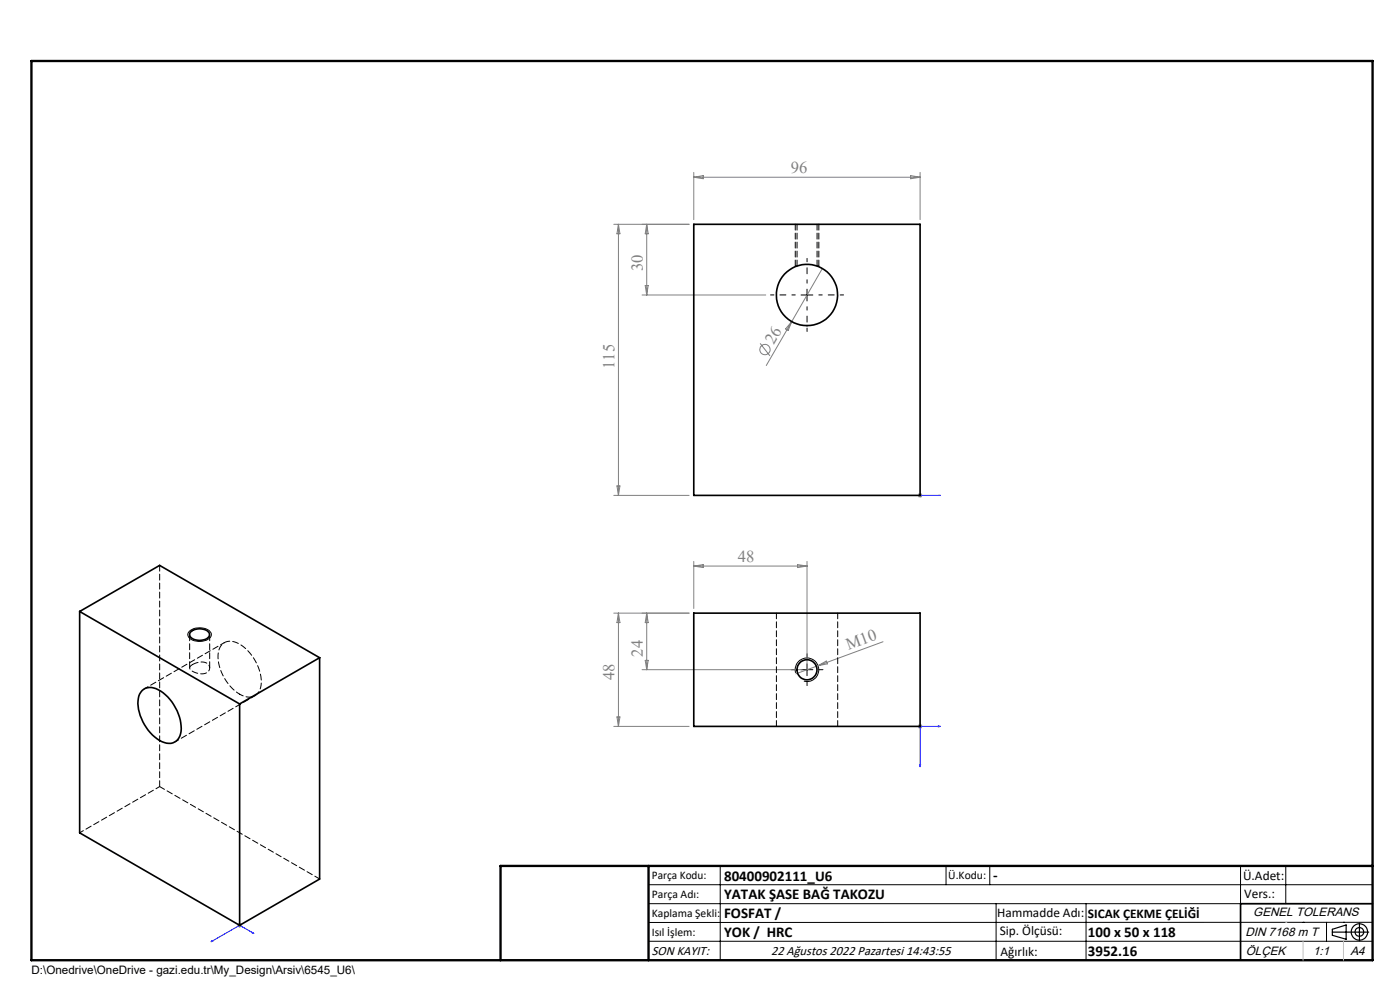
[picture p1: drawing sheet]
<svg xmlns="http://www.w3.org/2000/svg" width="297mm" height="210mm" viewBox="0 0 297 210" stroke-linecap="round" stroke-linejoin="round" font-family="sans-serif">
<g fill="none" stroke="#808080" stroke-width=".21">
<path d="M147.2 36.6v10M147.2 37.6h48M147.2 37.6l2-.4v.7zM193.2 37.2l2 .4-2 .3zM195.2 36.6v10M130.2 47.6h16M131.2 47.6v57.5M131.2 47.6l.3 2h-.6zM137.2 47.6v15M137.2 47.6l.3 2h-.6zM174.4 57l-6.4 11.2M136.2 62.6h26.3"/>
<path d="M136.9 60.6h.6l-.3 2zM161.3 72.8l2 2.7M168 68.2l-5.4 9.3M168 68.2l-.8 1.9-.5-.3zM130.2 105.1h16M130.9 103.1h.6l-.3 2zM147.2 119.1v10M169.2 119.8l2 .3-2 .3zM171.2 119.1v22M194.7 105.1h1M194.8 104.7l.7 .7M195.2 104.6v1"/>
<path d="M195.5 104.7l-.7 .7M130.2 130.1h16M131.2 130.1v24M131.2 130.1l.3 2h-.6zM137.2 130.1l.3 2h-.6zM137.2 130.1v12M147.2 120.1l2-.3v.6zM147.2 120.1h24M187.3 136.1l-18.5 6.8M130.2 154.1h16M130.9 152.1h.6l-.3 2zM136.2 142.1h34"/>
<path d="M136.9 140.1h.6l-.3 2zM173.5 141.2l1.8-1 .2 .6zM194.7 154.1h1M194.8 153.7l.7 .7M195.2 153.6v1M195.5 153.7l-.7 .7M50.3 196.3h1M50.5 195.9l.7 .7M50.8 195.7v1.1M51.2 195.9l-.7 .7"/>
<circle cx="162.3" cy="74.1" r="1.1"/>
</g>
<g fill="none" stroke="#000" stroke-width=".21">
<path d="M169.9 62.6h2.5M171.2 61.3v2.5M40.2 133.9a3.4 3.4 0 0 1 4.5 .3 1.35 1.35 0 0 1-1.3 1.7 2.92 2.92 0 0 1-3.5-1 .86 .86 0 0 1 .3-1zM168.8 142.7a2.51 2.51 0 0 1 2.2-3.1 2.51 2.51 0 0 1 2.7 2.7 2.51 2.51 0 0 1-3.2 2.2M169.9 142.1h2.5M171.2 140.8v2.5M137.6 187.7h153.6M137.6 191.7h153.6M137.6 199.7h153.6M152.8 183.7v20M200.7 183.7v4M210 183.7v4"/>
<path d="M211.3 191.7v12M230.4 191.7v12M263.2 183.7v20M272.8 183.7v8M276.4 195.6h.1M281.4 195.6v4.1M285 195.6h.1M291.2 195.6l-153.6 .1"/>
</g>
<path d="M168.9 56.4h-.2M173.7 56.4h-.4" fill="none" stroke="#000" stroke-width=".21" stroke-dasharray="1.3 .6" stroke-linecap="butt"/>
<g fill="none" stroke="#000" stroke-width=".25">
<path d="M282.6 197.7h7.8M282.6 197.1l3-.9v3l-3-.8zM288.4 195.8v3.8M106.2 203.7h185"/>
<circle cx="288.4" cy="197.7" r="1.74"/>
<circle cx="288.4" cy="197.7" r=".93"/>
</g>
<path d="M195.1 105.1h.2zM195.2 105.1h.1M195.2 105.1h4.3M199.5 105.1h-.4h.4M199.1 154l.4 .1-.4 .1zM199.5 154.1h-4.3v8.6M195.1 162.2h.2l-.1 .5zM45 199.6h.1l-.3 .2zM53.5 197.9l.1-.1 .3 .2zM53.9 198l-3.1-1.7-6 3.5" fill="none" stroke="#00f" stroke-width=".21"/>
<path d="M171.2 139.6v-.9M168.7 142.1h-.9M171.2 144.6v.8M173.7 142.1h.9" fill="none" stroke="#000" stroke-width=".21" stroke-dasharray="15.2 1.3 1.3 1.3"/>
<path d="M168.7 47.6v8.8M169.1 56.4h-.2M173.7 56.4v-8.8M173.7 56.4h.1" fill="none" stroke="#000" stroke-width=".21" stroke-dasharray="1.3 .6"/>
<path d="M168.7 62.6h-5.2M171.2 60.1v-5.3M171.2 65.1v5.2M173.7 62.6h5.3" fill="none" stroke="#000" stroke-width=".21" stroke-dasharray="15.2 1.3 1.3 1.3" stroke-dashoffset="14.5"/>
<path d="M291.2 191.7h-28v12" fill="none" stroke="#000" stroke-width=".35"/>
<path d="M6.7 12.9h284.5v190.8h-284.5zM137.6 183.7v20M291.2 183.7h-185v20" fill="none" stroke="#000" stroke-width=".5"/>
<path d="M276.4 199.7v4M285 199.7v4" fill="none" stroke="#c0c0c0" stroke-width=".21"/>
<path d="M272.8 195.6h.1" fill="none" stroke="#c0c0c0" stroke-width=".25"/>
<g fill="#00f">
<path d="M199.1 105.1h.4zM195.1 105.1h.2z"/>
<path d="M53.5 197.9l.4 .1-.3-.2zM45 199.6l-.2 .2 .3-.2z"/>
<path d="M199.1 154v.2l.4-.1zM195.1 162.2l.1 .5 .1-.5z"/>
</g>
<g fill="none" stroke="#000" stroke-width=".35">
<path d="M147.2 47.6h48v57.5h-48zM16.9 129.7v47l33.9 19.6M16.9 129.7l33.9 19.6M16.9 129.7l17-9.8 33.9 19.6M40.4 134.2a2.78 2.78 0 0 1 4 .2 1.45 1.45 0 0 1-1.6 1.4 2.4 2.4 0 0 1-2.5-.9zM67.8 139.5l-17 9.8M67.8 139.5v47l-17 9.8M147.2 130.1h48v24h-48zM30.2 146.5a3.1 3.1 0 0 1 3.9 .1 9.7 9.7 0 0 1 4.2 9 2.6 2.6 0 0 1-3.9 1.7 9.7 9.7 0 0 1-5-9.2l.2-.9zM50.8 149.3v47"/>
<circle cx="171.2" cy="62.6" r="6.5"/>
<circle cx="171.2" cy="142.1" r="2.13"/>
</g>
<path d="M169.1 47.6v8.8M173.3 56.4v-8.8M33.9 119.9v47M40.2 134.6v7.1M40.9 141a.77 .77 0 0 0-.7 .8 .77 .77 0 0 0 .8 .7 2.51 2.51 0 0 0 3.4-.4 1.39 1.39 0 0 0-1.8-1.7l-1.7 .6M44.5 141.7v-7.1" fill="none" stroke="#000" stroke-width=".21" stroke-dasharray="1.3 .6"/>
<path d="M164.7 130.1v24M177.7 154.1v-24M33.9 166.9l33.9 19.5" fill="none" stroke="#000" stroke-width=".21" stroke-dasharray="1.3 .6" stroke-dashoffset=".1"/>
<path d="M47.6 136.3l-17 9.8M37.1 157.4l17-9.8M50.8 147.3a2.74 2.74 0 0 0 4.3-1 8.5 8.5 0 0 0-2.1-7.8 5.5 5.5 0 0 0-4.8-2.4 2.93 2.93 0 0 0-2 3.3 10.2 10.2 0 0 0 4.6 7.9M33.9 166.9l-17 9.7" fill="none" stroke="#000" stroke-width=".21" stroke-dasharray="1.3 .6" stroke-dashoffset=".4"/>
<g font-size="3.5" fill="#808080">
<text x="167.8" y="36.7">96</text>
<text x="136.4" y="57.5" transform="rotate(-90 136.4 57.5)">30</text>
<text x="164.2" y="73.1" transform="rotate(-60 164.2 73.1)">26</text>
<text x="130.4" y="78.2" transform="rotate(-90 130.4 78.2)">115</text>
<text x="156.5" y="119.2">48</text>
<text x="180" y="137.9" transform="rotate(-20 180 137.9)">M10</text>
<text x="136.4" y="139.3" transform="rotate(-90 136.4 139.3)">24</text>
<text x="130.4" y="144.3" transform="rotate(-90 130.4 144.3)">48</text>
</g>
<g font-size="3.2">
<text x="153.6" y="186.8">80400902111_U6</text>
<text x="153.6" y="190.8">YATAK ŞASE BAĞ TAKOZU</text>
<text x="210.7" y="186.6">-</text>
<text x="153.6" y="194.8">FOSFAT /</text>
<text x="153.6" y="198.8">YOK / HRC</text>
<text x="230.8" y="198.7">100 x 50 x 118</text>
<text x="230.8" y="202.8">3952.16</text>
</g>
<g font-size="2.8">
<text x="263.7" y="186.7">Ü.Adet:</text>
<text x="263.9" y="190.5">Vers.:</text>
<text x="211.5" y="194.5">Hammadde Adı:</text>
<text x="230.8" y="194.7">SICAK ÇEKME ÇELİĞİ</text>
<text x="138.3" y="202.6">SON KAYIT:</text>
<text x="163.6" y="202.6">22 Ağustos 2022 Pazartesi 14:43:55</text>
<text x="212.1" y="198.4">Sip. Ölçüsü:</text>
<text x="212.2" y="202.7">Ağırlık:</text>
</g>
<g font-size="2.6">
<text x="265.9" y="194.4">GENEL TOLERANS</text>
<text x="264.2" y="198.5">DIN 7168 m T</text>
<text x="264.3" y="202.6">ÖLÇEK</text>
<text x="278.5" y="202.6">1:1</text>
<text x="286.5" y="202.6">A4</text>
</g>
<g font-size="2.5">
<text x="138.3" y="186.4">Parça Kodu:</text>
<text x="138.3" y="190.5">Parça Adı:</text>
<text x="201.2" y="186.5">Ü.Kodu:</text>
<text x="138.3" y="194.5">Kaplama Şekli:</text>
<text x="138.3" y="198.6">Isıl İşlem:</text>
<text x="6.7" y="206.7">D:\Onedrive\OneDrive - gazi.edu.tr\My_Design\Arsiv\6545_U6\</text>
</g>
</svg>
